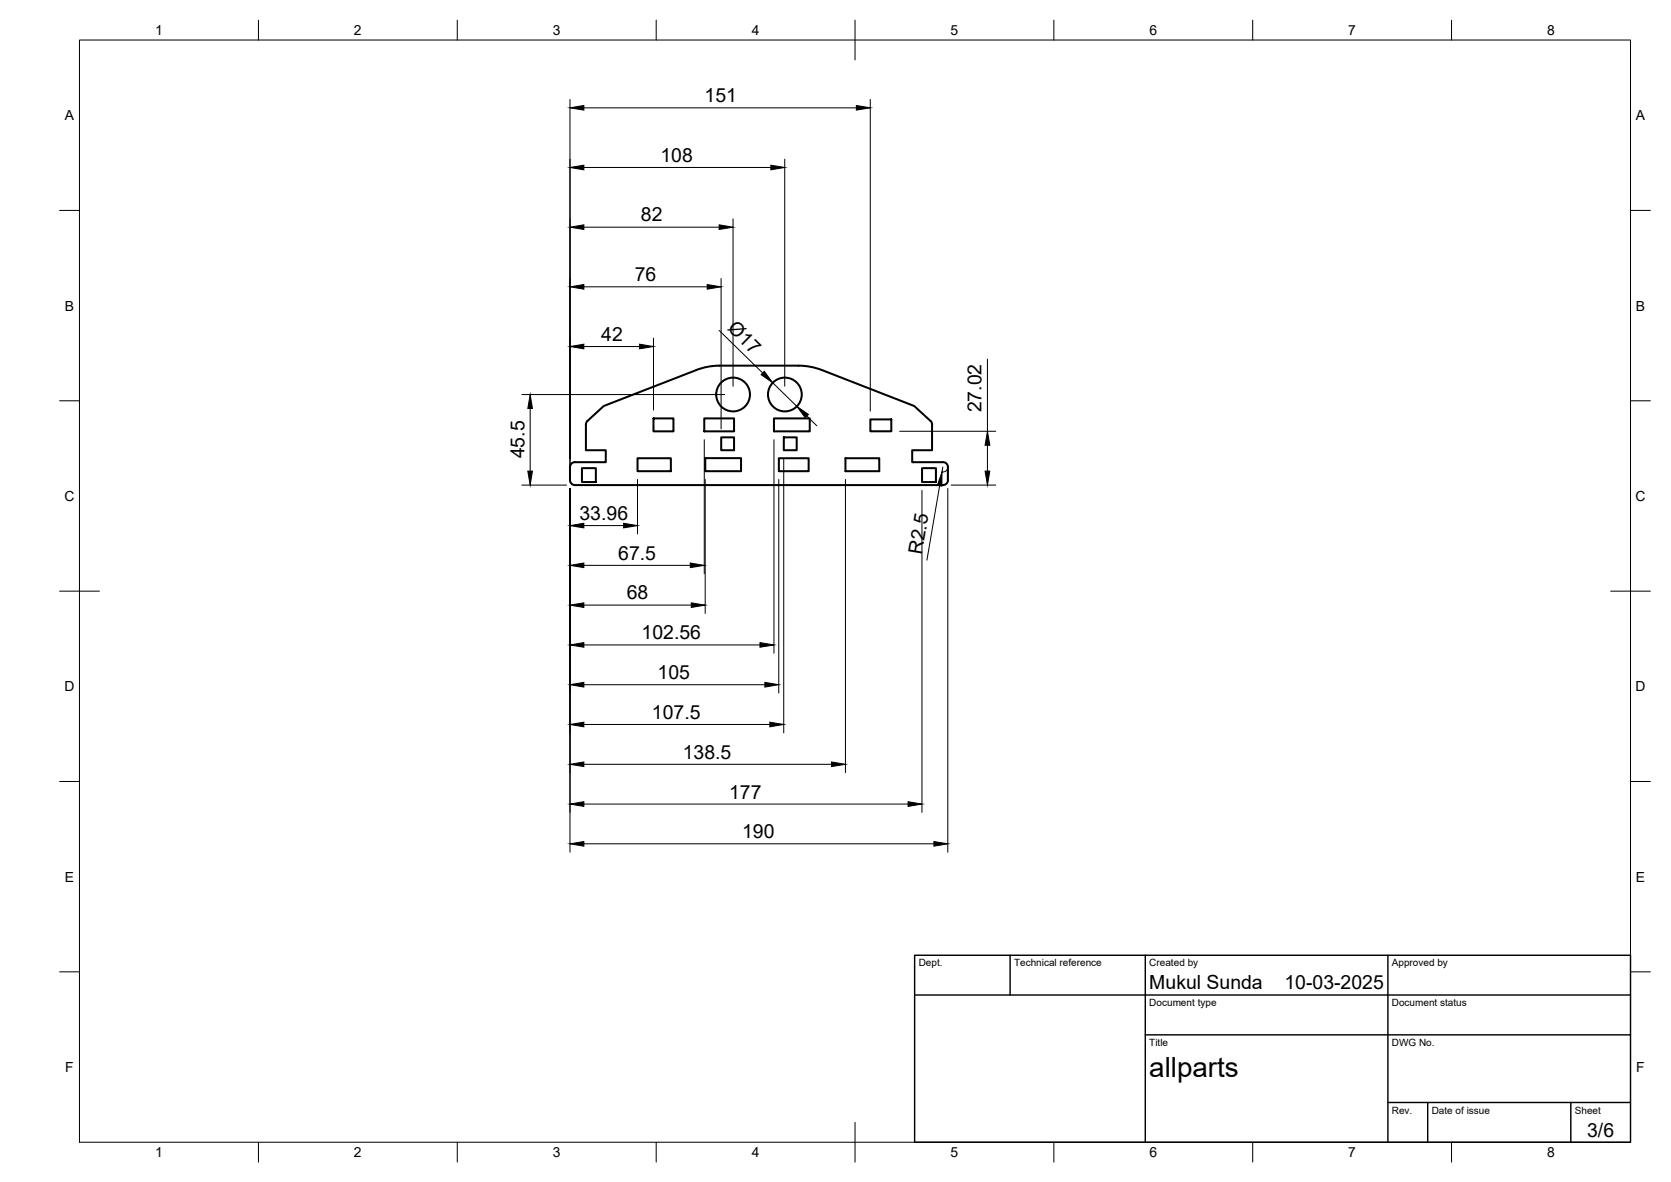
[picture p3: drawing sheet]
<svg xmlns="http://www.w3.org/2000/svg" width="420mm" height="297mm" viewBox="0 0 420 297" stroke-linecap="round" stroke-linejoin="round" font-family="sans-serif">
<!-- layer: Visible -->
<g fill="none" stroke="#000" stroke-width=".51">
<path d="M175 93l-23.2 9-4.1 3.8-.4 .9M175.1 93a16.2 16.2 0 0 1 5.8-1.1h19.9a16.2 16.2 0 0 1 5.9 1.1M206.7 93l23.2 9 4.1 3.8 .4 .9M143.3 117.4v3.2a1.26 1.26 0 0 0 1.3 1.3h92.5a1.26 1.26 0 0 0 1.3-1.3l-.1-3.2M144.6 116.1a1.26 1.26 0 0 0-1.3 1.3M146.3 117.7h3.5v3.4h-3.5zM147.3 106.7v6.4h5v3h-7.7M160.3 115.2h8.4v3.2h-8.4zM164.3 105.1h5v3.3h-5zM177.1 105.1h7.5v3.3h-7.5zM177.3 115.1h9v3.3h-9zM181.3 109.9h3.3v3.2h-3.3z"/>
<path d="M194.6 105.1h9v3.3h-9zM195.8 115.2h7.5v3.2h-7.5zM197.1 109.9h3.2v3.2h-3.2zM212.6 115.2h8.5v3.2h-8.5zM218.8 105.4h5.3v3h-5.3zM231.8 117.7h3.5v3.4h-3.5zM234.4 106.7v6.4h-5v3h7.7M237.1 116.1a1.26 1.26 0 0 1 1.3 1.3"/>
<circle cx="184.3" cy="99.1" r="4.2"/>
<circle cx="197.3" cy="99.1" r="4.2"/>
</g>
<!-- layer: BORDER -->
<g fill="none" stroke="#000" stroke-width=".25">
<path d="M20 10.1h390v276.9h-390zM65 5.1v5M115 5.1v5M165 5.1v5M215 5.1v10M265 5.1v5M315 5.1v5M365 5.1v5M15 52.9h5M410 52.9h5M15 100.7h5M410 100.7h5"/>
<path d="M15 148.6h10M405 148.6h10M15 196.4h5M410 196.4h5M15 244.2h5M410 244.2h5M65 287v5M115 287v5M165 287v5M215 282.1v9.9M265 287v5M315 287v5"/>
<path d="M365 287v5"/>
</g>
<!-- layer: TITLEBLOCK -->
<path d="M230 240.1h180v46.9h-180zM230 250h180M254 240.1v9.9M288 240.1v46.9M349 240.1v46.9M288 260.1h122M349 277.1h61M359 277.1v9.9M395 277.1v9.9" fill="none" stroke="#000" stroke-width=".36"/>
<!-- layer: FD_Dimensions -->
<g fill="none" stroke="#000" stroke-width=".25">
<path d="M143.3 25v93.5M146.8 27.1h68.5M197.3 40v57.1M218.8 25v78.3M146.8 42.1h47M146.8 57.1h34M184.3 55v42.1M146.8 72.1h31M181.3 70v37.8M131.2 99.2h51M146.8 87.1h14M164.3 85v18"/>
<path d="M180.8 83l11 10.7M194.3 96.2l6.1 5.9M248.3 90.3v18.1M133.3 102.6v15.8M177.1 110.5v33.7M194.6 110.5v53.7M197.1 115.2v69M202.9 104.5l2.5 2.5M226.2 108.4h24.2M238.3 117.4a1.26 1.26 0 0 1-1.4 1.2l.2-1.2M248.3 111.9v6.5M131.2 121.9h11.3"/>
<path d="M143.3 122.8v91.4M146.8 132.1h10M160.3 120.5v13.7M177.3 120.5v33.7M195.8 120.5v53.7M212.6 120.5v73.7M231.8 123.2v81M236.3 122.1l-3.2 18.7M238.3 122.8v91.4M239.2 121.9h11.2M146.8 152.1h27M146.8 142.1h26.8"/>
<path d="M146.8 172.1h45.5M146.8 162.1h44.3M146.8 192.1h62.3M146.8 182.1h46.8M146.8 212.1h88M146.8 202.1h81.5"/>
</g>
<g fill="#000" stroke="#000" stroke-width=".25">
<path d="M143.3 27.1l3.5-.6v1.2zM215.3 26.5l3.5 .6-3.5 .6zM143.3 42.1l3.5-.6v1.2zM143.3 57.1l3.5-.6v1.2zM180.8 56.5l3.5 .6-3.5 .6zM193.8 41.5l3.5 .6-3.5 .6zM143.3 72.1l3.5-.6v1.2zM177.8 71.5l3.5 .6-3.5 .6zM143.3 87.1l3.5-.6v1.2zM160.8 86.5l3.5 .6-3.5 .6zM192.2 93.3l2.1 2.9-2.9-2zM132.7 118.4h1.2l-.6 3.5z"/>
<path d="M133.3 99.2l.6 3.4h-1.2zM200.4 102.1l2.9 2-.8 .9zM247.7 118.4h1.2l-.6 3.5zM248.3 108.4l.6 3.5h-1.2zM143.3 132.1l3.5-.6v1.2zM156.8 131.5l3.5 .6-3.5 .6zM236.9 118.6l-.1 3.6-1.1-.2zM143.3 152.1l3.5-.6v1.2zM143.3 142.1l3.5-.6v1.1zM173.6 141.5l3.5 .6-3.5 .5zM173.8 151.5l3.5 .6-3.5 .6zM143.3 172.1l3.5-.6v1.2z"/>
<path d="M143.3 162.1l3.5-.6v1.2zM191.1 161.5l3.5 .6-3.5 .6zM192.3 171.5l3.5 .6-3.5 .6zM143.3 192.1l3.5-.6v1.1zM143.3 182.1l3.5-.6v1.2zM193.6 181.5l3.5 .6-3.5 .6zM209.1 191.5l3.5 .6-3.5 .5zM143.3 212.1l3.5-.6v1.1zM143.3 202.1l3.5-.6v1.2zM228.3 201.5l3.5 .6-3.5 .6zM234.8 211.5l3.5 .6-3.5 .5z"/>
</g>
<text font-size="7" x="289" y="270.6">allparts</text>
<g font-size="4.9">
<text x="177.2" y="25.6">151</text>
<text x="166.1" y="40.6">108</text>
<text x="161.1" y="55.6">82</text>
<text x="159.6" y="70.6">76</text>
<text x="182.7" y="82.8" transform="rotate(44 182.7 82.8)">Ø17</text>
<text x="151.2" y="85.7">42</text>
<text x="246.8" y="103.6" transform="rotate(-90 246.8 103.6)">27.02</text>
<text x="131.8" y="115.2" transform="rotate(-90 131.8 115.2)">45.5</text>
<text x="145.7" y="130.6">33.96</text>
<text x="155.4" y="140.6">67.5</text>
<text x="231.8" y="139.5" transform="rotate(-80 231.8 139.5)">R2.5</text>
<text x="157.6" y="150.6">68</text>
<text x="161.3" y="160.6">102.56</text>
<text x="165.3" y="170.6">105</text>
<text x="163.9" y="180.6">107.5</text>
<text x="171.7" y="190.6">138.5</text>
<text x="183.3" y="200.7">177</text>
<text x="186.6" y="210.6">190</text>
<text x="289" y="248.5">Mukul Sunda</text>
<text x="323" y="248.5">10-03-2025</text>
<text x="399.1" y="285.7">3/6</text>
</g>
<g font-size="3.5">
<text x="39" y="8.8">1</text>
<text x="89" y="8.8">2</text>
<text x="139" y="8.8">3</text>
<text x="189" y="8.8">4</text>
<text x="239" y="8.8">5</text>
<text x="289" y="8.8">6</text>
<text x="339" y="8.8">7</text>
<text x="389" y="8.8">8</text>
<text x="16.3" y="30.2">A</text>
<text x="411.3" y="30.2">A</text>
<text x="16.3" y="78">B</text>
<text x="411.3" y="78">B</text>
<text x="16.2" y="125.9">C</text>
<text x="411.2" y="125.9">C</text>
<text x="16.2" y="173.7">D</text>
<text x="411.2" y="173.7">D</text>
<text x="16.3" y="221.6">E</text>
<text x="411.3" y="221.6">E</text>
<text x="16.4" y="269.4">F</text>
<text x="411.4" y="269.4">F</text>
<text x="39" y="290.8">1</text>
<text x="89" y="290.8">2</text>
<text x="139" y="290.8">3</text>
<text x="189" y="290.8">4</text>
<text x="239" y="290.8">5</text>
<text x="289" y="290.8">6</text>
<text x="339" y="290.8">7</text>
<text x="389" y="290.8">8</text>
</g>
<g font-size="2.5">
<text x="231" y="242.9">Dept.</text>
<text x="255" y="242.9">Technical reference</text>
<text x="289" y="242.9">Created by</text>
<text x="350" y="242.9">Approved by</text>
<text x="289" y="252.8">Document type</text>
<text x="350" y="252.8">Document status</text>
<text x="289" y="262.9">Title</text>
<text x="350" y="262.9">DWG No.</text>
<text x="350" y="279.9">Rev.</text>
<text x="360" y="279.9">Date of issue</text>
<text x="396" y="279.9">Sheet</text>
</g>
</svg>
